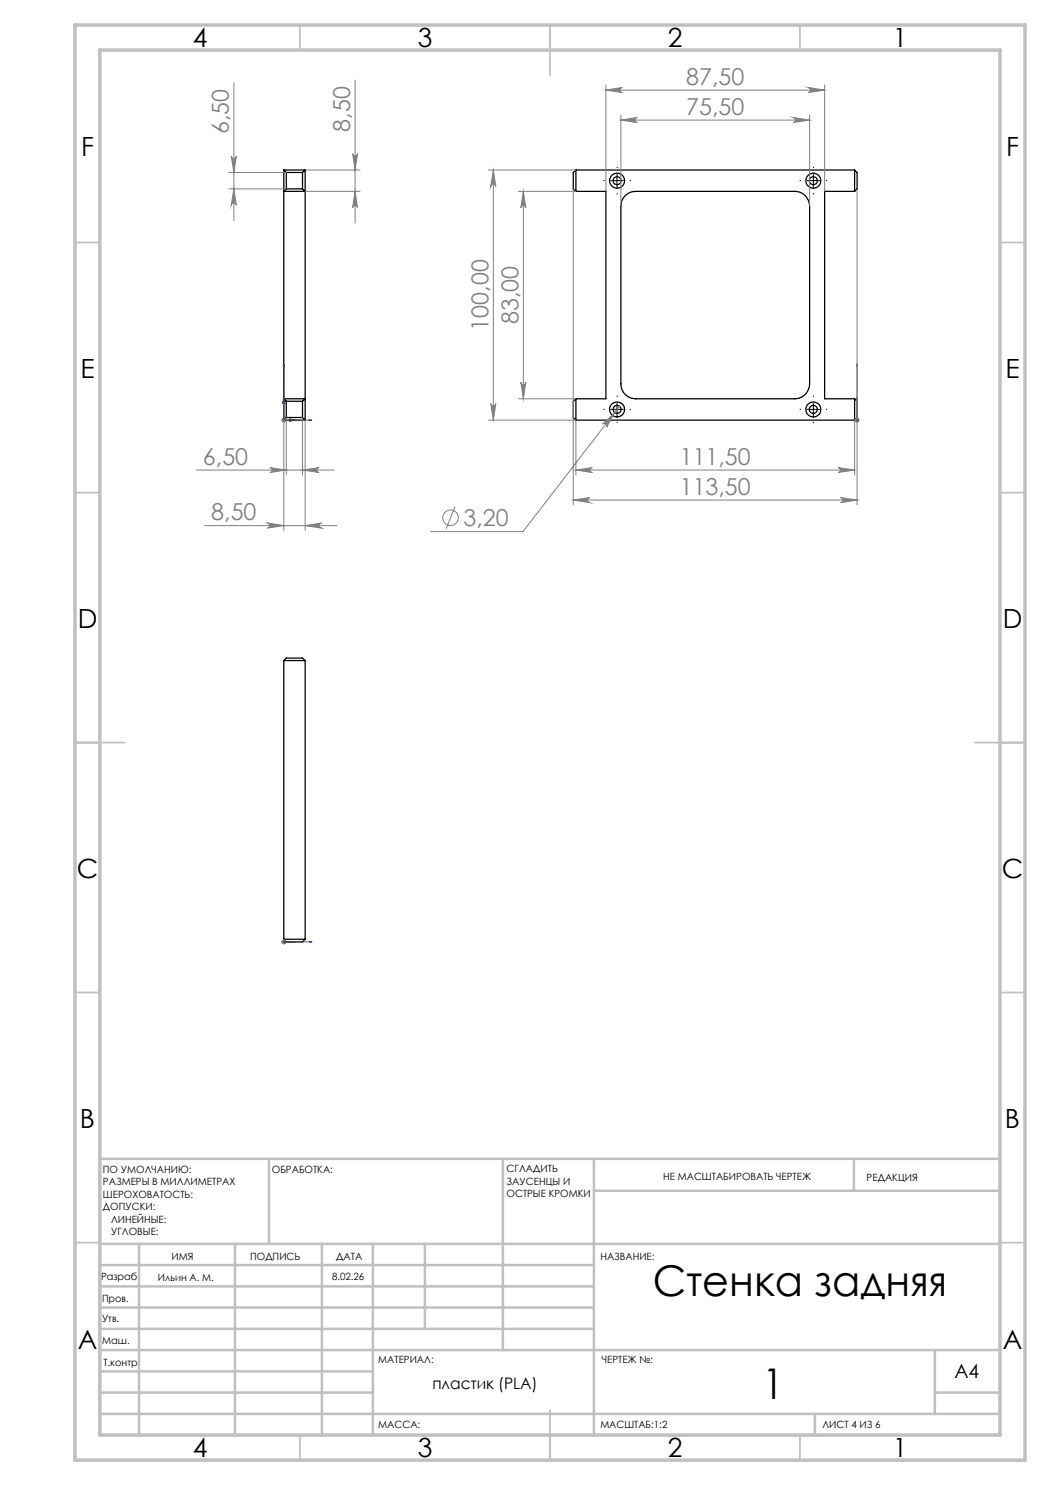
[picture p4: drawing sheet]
<svg xmlns="http://www.w3.org/2000/svg" width="210mm" height="297mm" viewBox="0 0 210 297" stroke-linecap="round" stroke-linejoin="round" font-family="sans-serif">
<g fill="none" stroke="#000" stroke-width=".25">
<path d="M56.8 34v50M56.8 34l.5 .5M56.8 34h4.2M57.3 37.8l-.5 .5h4.2l-.5-.5M57.3 34.5v3.3M57.3 34.5h3.2M57.3 37.8h3.2M60.5 34.5v3.3M61 34v50M61 34l-.5 .5M115.2 38.3h6v41.5h-6M115.2 34h55.7"/>
<path d="M115.2 34v4.3M115.2 34l-.5 .5v3.3l.5 .5M125.2 39l.7-.5 1.3-.2h31.7a2.99 2.99 0 0 1 3 3v35.5a3 3 0 0 1-3 3h-31.7a3 3 0 0 1-3-3v-35.5l.2-1.3zM170.9 38.3h-6v41.5h6M170.9 34v4.3M170.9 34l.5 .5v3.3l-.5 .5M115.2 79.8v4.2M115.2 79.8l-.5 .5v3.2l.5 .5M170.9 79.8v4.2M170.9 79.8l.5 .5v3.2l-.5 .5M56.8 84h4.2M57.3 80.3v3.2"/>
<path d="M57.3 83.5l-.5 .5M57.3 83.5h3.2M57.3 80.3l-.5-.5h4.2l-.5 .5M57.3 80.3h3.2M60.5 83.5l.5 .5M60.5 80.3v3.2M115.2 84h55.7M56.8 132.1v55.8M56.8 132.1h4.2M56.8 132.1l.5-.5h3.2l.5 .5M61 132.1v55.8M56.8 187.9l.5 .5h3.2l.5-.5"/>
<path d="M56.8 187.9h4.2"/>
<circle cx="123.4" cy="36.1" r="1.5"/>
<circle cx="123.4" cy="36.1" r=".8"/>
<circle cx="162.7" cy="36.1" r="1.51"/>
<circle cx="162.7" cy="36.1" r=".81"/>
<circle cx="123.4" cy="81.9" r=".8"/>
<circle cx="123.4" cy="81.9" r="1.5"/>
<circle cx="162.7" cy="81.9" r="1.51"/>
<circle cx="162.7" cy="81.9" r=".81"/>
</g>
<g fill="none" stroke="#808080" stroke-width=".2">
<path d="M46.8 16.5v27.6M71 16v28.6M121.2 17v21.3M121.2 18h43.7M121.2 18l3.3-.5a.51 .51 0 0 0-.5 .5 .51 .51 0 0 0 .5 .5zM161.6 17.5l3.3 .5-3.3 .5a.51 .51 0 0 0 .5-.5 .51 .51 0 0 0-.5-.5zM164.9 17v21.3M45.8 34.5h11.5M45.8 37.8h11.5M46.2 31.2a.51 .51 0 0 0 .6 .5 .51 .51 0 0 0 .5-.5l-.5 3.3zM46.8 37.8l.5 3.3a.51 .51 0 0 0-.5-.5 .51 .51 0 0 0-.6 .5zM61 38.3h11"/>
<path d="M61 34h11M70.5 30.7a.49 .49 0 0 0 .5 .5 .49 .49 0 0 0 .5-.5l-.5 3.3zM71 38.3l.5 3.3a.49 .49 0 0 0-.5-.5 .49 .49 0 0 0-.5 .5zM97.6 34h17.6M98.7 34v50M98.7 34l.5 3.3a.51 .51 0 0 0-.5-.5 .51 .51 0 0 0-.6 .5zM103.7 38.3h11.5M104.7 38.3v41.5M104.7 38.3l.5 3.3a.49 .49 0 0 0-.5-.5 .49 .49 0 0 0-.5 .5zM114.7 37.8v63.2M124.2 24l3.3-.5a.51 .51 0 0 0-.5 .5 .51 .51 0 0 0 .5 .5zM124.2 23v18.3"/>
<path d="M124.2 24h37.7M158.6 23.5l3.3 .5-3.3 .5a.51 .51 0 0 0 .5-.5 .51 .51 0 0 0-.5-.5zM161.9 23v18.3M171.4 37.8v63.2M103.7 79.8h11.5M104.2 76.4a.49 .49 0 0 0 .5 .5 .49 .49 0 0 0 .5-.5l-.5 3.4zM39.3 94h27.6M54 93.5l3.3 .5-3.3 .5a.49 .49 0 0 0 .4-.5 .49 .49 0 0 0-.4-.5zM56.3 84h1M56.4 83.7l.7 .7M56.8 83.5v22.6M57.1 83.7l-.7 .7"/>
<path d="M57.3 83.5v11.5M60.5 83.5v11.5M60.5 94l3.3-.5a.49 .49 0 0 0-.4 .5 .49 .49 0 0 0 .4 .5zM61 84v22.1M97.6 84h17.6v11M98.1 80.7a.51 .51 0 0 0 .6 .5 .51 .51 0 0 0 .5-.5l-.5 3.3zM115.2 94l3.3-.5a.49 .49 0 0 0-.5 .5 .49 .49 0 0 0 .5 .5zM115.2 94h55.7M120.5 84.8l2.4-2.3-1.6 2.9a.5 .5 0 0 0-.1-.7 .5 .5 0 0 0-.7 .1zM123.9 81.2l-19.3 25.1h-18.5M167.6 93.5l3.3 .5-3.3 .5a.49 .49 0 0 0 .5-.5 .49 .49 0 0 0-.5-.5zM168.1 99.5l3.3 .5-3.3 .5a.51 .51 0 0 0 .5-.5 .51 .51 0 0 0-.5-.5z"/>
<path d="M171.1 83.7l.7 .7M171.8 83.7l-.7 .7M171.9 84h-1v11M41 105.1h26.4M53.5 104.6l3.3 .5-3.3 .5a.51 .51 0 0 0 .4-.5 .51 .51 0 0 0-.4-.5zM61 105.1l3.3-.5a.51 .51 0 0 0-.5 .5 .51 .51 0 0 0 .5 .5zM91 101.3l-1.8 4.5M114.7 100l3.3-.5a.51 .51 0 0 0-.5 .5 .51 .51 0 0 0 .5 .5zM114.7 100h56.7M56.3 188.4h1M56.4 188l.7 .7M56.8 187.9v1"/>
<path d="M57.1 188l-.7 .7"/>
<circle cx="90.1" cy="103.5" r="1.56"/>
</g>
<g fill="none" stroke="#00f" stroke-width=".2">
<path d="M56.8 72.7l.1 .6h-.3zM56.8 72.7v11.3h5.6M56.8 79.5l.2 1.1h-.5zM171.4 72.7v11.3M171.4 72.7v.6v-.6M171.4 79.5v1.1v-1.1M57.9 83.7l1.1 .3-1.1 .3zM61.8 83.9l.6 .1-.6 .2zM171.4 84h.1M171.4 83.9v.3zM171.4 83.7v.6zM56.5 188.4h.5z"/>
<path d="M56.6 188.4h.3zM56.8 188.4h.1M56.8 188.4h5.6M59 188.4h-1.1h1.1M62.4 188.4h-.6h.6"/>
</g>
<g fill="none" stroke="#000" stroke-width=".2" stroke-dasharray="15.2 1.3 1.3 1.3" stroke-linecap="butt">
<path d="M120.9 36.1h-.2M123.4 33.6v-.2M123.4 38.6v.3M125.9 36.1h.3M160.2 36.1h-.3M162.7 33.6v-.2M162.7 38.6v.3M165.2 36.1h.2M123.4 79.4v-.3M162.7 79.4v-.3M120.9 81.9h-.2M123.4 84.4v.2"/>
<path d="M125.9 81.9h.3M160.2 81.9h-.3M162.7 84.4v.2M165.2 81.9h.2"/>
</g>
<g fill="none" stroke="#c0c0c0" stroke-width=".35">
<path d="M60 5v5M110 5v10M160 5v5M15 48.5h5M200 48.5h5M15 98.5h5M200 98.5h5M15 148.5h10M195 148.5h10M15 198.5h5M200 198.5h5M15 248.5h5"/>
<path d="M200 248.5h5M60 287v5M110 282v10M160 287v5"/>
</g>
<g fill="none" stroke="#c0c0c0" stroke-width=".5">
<path d="M53.8 231.8v17M100.6 231.8v38.2M118.8 231.8v55.2M118.8 238.2h81.2M170.8 231.8v6.4M200 231.8h-180v55.2M20 248.8h180M20 257.3h98.8M20 253h98.8M27.8 248.8v38.2M47 248.8v38.2M64.4 248.8v38.2"/>
<path d="M74.6 248.8v38.2M85 248.8v17M20 265.8h98.8M20 261.5h98.8M20 278.5h54.6M20 274.3h54.6M20 270h180M187 278.5h13M187 270v12.8M20 282.8h180M163 282.8v4.2"/>
</g>
<path d="M15 5h190v287h-190zM20 10h180v277h-180z" fill="none" stroke="#c0c0c0" stroke-width=".7"/>
<path d="M122.2 36.1h2.5M123.4 34.9v2.5M161.4 36.1h2.5M162.7 34.9v2.5M122.2 81.9h2.5M123.4 80.6v2.5M161.4 81.9h2.5M162.7 80.6v2.5" fill="none" stroke="#000" stroke-width=".2"/>
<g fill="#00f">
<path d="M61.8 83.9l.6 .1-.6 .2zM56.8 72.7l.1 .6h-.3z"/>
<path d="M57.9 83.7l1.1 .3-1.1 .3zM56.8 79.5l.2 1.1h-.5zM171.4 83.9v.3zM171.4 72.7v.6zM171.4 83.7v.6zM171.4 79.5v1.1zM61.8 188.4h.6zM56.6 188.4h.3zM57.9 188.4h1.1zM56.5 188.4h.5z"/>
</g>
<g fill="#808080">
<path d="M53.5 104.6l3.3 .5-3.3 .5a.51 .51 0 0 0 .4-.5 .51 .51 0 0 0-.4-.5zM61 105.1l3.3-.5a.51 .51 0 0 0-.5 .5 .51 .51 0 0 0 .5 .5zM54 93.5l3.3 .5-3.3 .5a.49 .49 0 0 0 .4-.5 .49 .49 0 0 0-.4-.5zM60.5 94l3.3-.5a.49 .49 0 0 0-.4 .5 .49 .49 0 0 0 .4 .5zM121.2 18l3.3-.5a.51 .51 0 0 0-.5 .5 .51 .51 0 0 0 .5 .5zM161.6 17.5l3.3 .5-3.3 .5a.51 .51 0 0 0 .5-.5 .51 .51 0 0 0-.5-.5zM124.2 24l3.3-.5a.51 .51 0 0 0-.5 .5 .51 .51 0 0 0 .5 .5zM158.6 23.5l3.3 .5-3.3 .5a.51 .51 0 0 0 .5-.5 .51 .51 0 0 0-.5-.5zM114.7 100l3.3-.5a.51 .51 0 0 0-.5 .5 .51 .51 0 0 0 .5 .5zM168.1 99.5l3.3 .5-3.3 .5a.51 .51 0 0 0 .5-.5 .51 .51 0 0 0-.5-.5zM115.2 94l3.3-.5a.49 .49 0 0 0-.5 .5 .49 .49 0 0 0 .5 .5zM167.6 93.5l3.3 .5-3.3 .5a.49 .49 0 0 0 .5-.5 .49 .49 0 0 0-.5-.5zM120.5 84.8a.5 .5 0 0 1 .7-.1 .5 .5 0 0 1 .1 .7l1.6-2.9z"/>
<path d="M71 38.3l.5 3.3a.49 .49 0 0 0-.5-.5 .49 .49 0 0 0-.5 .5zM70.5 30.7a.49 .49 0 0 0 .5 .5 .49 .49 0 0 0 .5-.5l-.5 3.3z"/>
<path d="M46.2 31.2a.51 .51 0 0 0 .6 .5 .51 .51 0 0 0 .5-.5l-.5 3.3zM46.8 37.8l.5 3.3a.51 .51 0 0 0-.5-.5 .51 .51 0 0 0-.6 .5zM98.7 34l.5 3.3a.51 .51 0 0 0-.5-.5 .51 .51 0 0 0-.6 .5zM98.1 80.7a.51 .51 0 0 0 .6 .5 .51 .51 0 0 0 .5-.5l-.5 3.3zM104.7 38.3l.5 3.3a.49 .49 0 0 0-.5-.5 .49 .49 0 0 0-.5 .5zM104.2 76.4a.49 .49 0 0 0 .5 .5 .49 .49 0 0 0 .5-.5l-.5 3.4z"/>
</g>
<g font-size="8.5">
<text x="130.5" y="259.3">Стенка задняя</text>
<text x="152.5" y="279.7">1</text>
</g>
<g font-size="5.3">
<text x="38.5" y="9.5">4</text>
<text x="83.5" y="9.5">3</text>
<text x="133.6" y="9.5">2</text>
<text x="178.6" y="9.5">1</text>
<text x="16.2" y="31.3">F</text>
<text x="201.2" y="31.3">F</text>
<text x="16.1" y="75.5">E</text>
<text x="201.1" y="75.5">E</text>
<text x="15.5" y="125.5">D</text>
<text x="200.5" y="125.5">D</text>
<text x="15.4" y="175.5">C</text>
<text x="200.4" y="175.5">C</text>
<text x="16" y="225.5">B</text>
<text x="201" y="225.5">B</text>
<text x="15.5" y="269.8">A</text>
<text x="200.5" y="269.8">A</text>
<text x="38.5" y="291.5">4</text>
<text x="83.5" y="291.5">3</text>
<text x="133.6" y="291.5">2</text>
<text x="178.6" y="291.5">1</text>
</g>
<g font-size="4.7" fill="#808080">
<text x="137.2" y="17">87,50</text>
<text x="137.2" y="23">75,50</text>
<text x="45.8" y="26.9" transform="rotate(-90 45.8 26.9)">6,50</text>
<text x="70" y="26.4" transform="rotate(-90 70 26.4)">8,50</text>
<text x="103.7" y="64.8" transform="rotate(-90 103.7 64.8)">83,00</text>
<text x="97.7" y="66.1" transform="rotate(-90 97.7 66.1)">100,00</text>
<text x="40.6" y="93">6,50</text>
<text x="135.9" y="93">111,50</text>
<text x="135.9" y="99">113,50</text>
<text x="42.3" y="104.1">8,50</text>
<text x="92.7" y="105.2">3,20</text>
</g>
<text font-size="3.9" x="190.9" y="275.5">A4</text>
<text font-size="3.2" x="86.5" y="277.9">пластик (PLA)</text>
<g font-size="2">
<text x="20.6" y="234.6">ПО УМОЛЧАНИЮ:</text>
<text x="20.6" y="237.1">РАЗМЕРЫ В МИЛЛИМЕТРАХ</text>
<text x="20.6" y="239.6">ШЕРОХОВАТОСТЬ:</text>
<text x="54.4" y="234.6">ОБРАБОТКА:</text>
<text x="101.3" y="234.5">СГЛАДИТЬ</text>
<text x="101.3" y="237">ЗАУСЕНЦЫ И</text>
<text x="101.3" y="239.5">ОСТРЫЕ КРОМКИ</text>
<text x="132.6" y="236">НЕ МАСШТАБИРОВАТЬ ЧЕРТЕЖ</text>
<text x="173.3" y="236.2">РЕДАКЦИЯ</text>
<text x="20.6" y="242.1">ДОПУСКИ:</text>
<text x="22.2" y="244.6">ЛИНЕЙНЫЕ:</text>
<text x="22.2" y="247.1">УГЛОВЫЕ:</text>
<text x="34.3" y="252">ИМЯ</text>
<text x="50" y="251.9">ПОДПИСЬ</text>
<text x="67.2" y="251.9">ДАТА</text>
<text x="120.1" y="251.9">НАЗВАНИЕ:</text>
<text x="20.2" y="256.1">Разраб.</text>
<text x="31.6" y="256.1">Ильин А. М.</text>
<text x="66.4" y="255.9">8.02.26</text>
<text x="20.4" y="260.3">Пров.</text>
<text x="20.4" y="264.4">Утв.</text>
<text x="20.5" y="268.8">Маш.</text>
<text x="20.7" y="273.1">Т.контр</text>
<text x="75.6" y="272.5">МАТЕРИАЛ:</text>
<text x="120.4" y="272.5">ЧЕРТЕЖ №:</text>
<text x="75.6" y="285.5">МАССА:</text>
<text x="120.1" y="285.6">МАСШТАБ:1:2</text>
<text x="164.5" y="285.6">ЛИСТ 4 ИЗ 6</text>
</g>
</svg>
